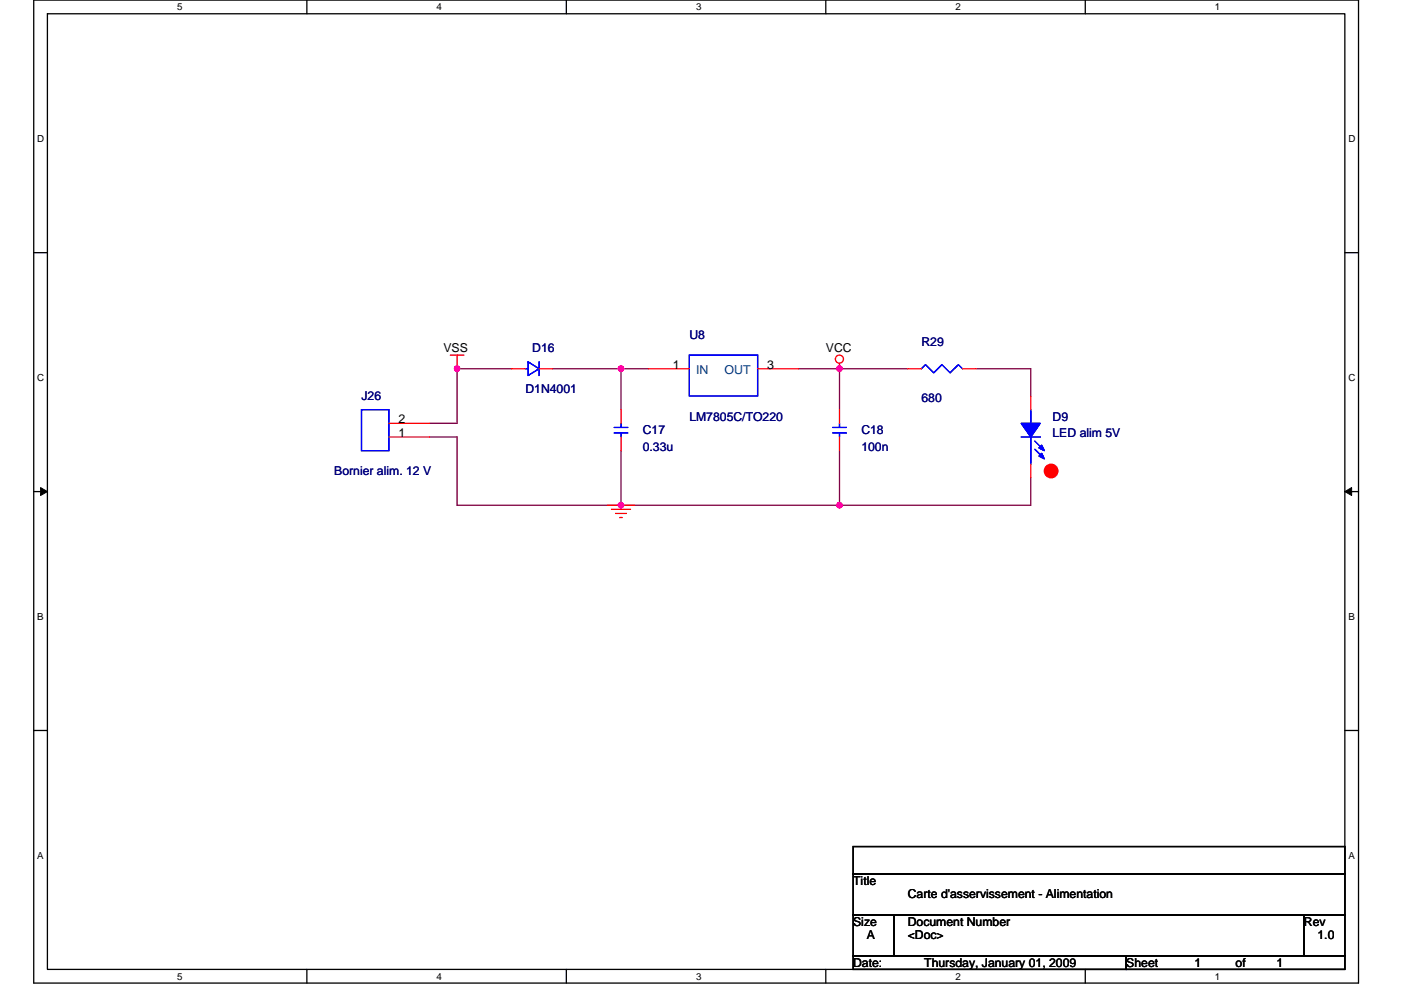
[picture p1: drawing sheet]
<svg xmlns="http://www.w3.org/2000/svg" width="297mm" height="210mm" viewBox="0 0 297 210" stroke-linecap="round" stroke-linejoin="round" font-family="sans-serif">
<path d="M7.2 0h280.8v208.5h-280.8zM10.1 2.9h275v202.7h-275z" fill="none" stroke="#000" stroke-width=".28"/>
<g fill="#fff">
<path d="M37.5 .3h1.2v2.3h-1.2z"/>
<path d="M37.5 205.9h1.2v2.3h-1.2z"/>
</g>
<path d="M65.1 0v2.9M65.1 205.6v2.9" fill="none" stroke="#000" stroke-width=".28"/>
<g fill="#fff">
<path d="M92.6 .3h1.1v2.3h-1.1z"/>
<path d="M92.6 205.9h1.1v2.3h-1.1z"/>
</g>
<path d="M120.1 0v2.9M120.1 205.6v2.9" fill="none" stroke="#000" stroke-width=".28"/>
<g fill="#fff">
<path d="M147.6 .3h1.1v2.3h-1.1z"/>
<path d="M147.6 205.9h1.1v2.3h-1.1z"/>
</g>
<path d="M175.1 0v2.9M175.1 205.6v2.9" fill="none" stroke="#000" stroke-width=".28"/>
<g fill="#fff">
<path d="M202.6 .3h1.1v2.3h-1.1z"/>
<path d="M202.6 205.9h1.1v2.3h-1.1z"/>
</g>
<path d="M230.1 0v2.9M230.1 205.6v2.9" fill="none" stroke="#000" stroke-width=".28"/>
<g fill="#fff">
<path d="M257.6 .3h1.2v2.3h-1.2z"/>
<path d="M257.6 205.9h1.2v2.3h-1.2z"/>
<path d="M7.9 28.3h1.5v2.3h-1.5z"/>
<path d="M285.9 28.3h1.5v2.3h-1.5z"/>
<path d="M7.9 78.9h1.5v2.3h-1.5z"/>
<path d="M285.9 78.9h1.5v2.3h-1.5z"/>
</g>
<path d="M7.2 53.6h2.9M285.1 53.6h2.9" fill="none" stroke="#000" stroke-width=".28"/>
<g fill="#fff">
<path d="M7.9 129.6h1.4v2.3h-1.4z"/>
<path d="M285.9 129.6h1.3v2.3h-1.3z"/>
</g>
<path d="M7.2 104.3h2.9M285.1 104.3h2.9" fill="none" stroke="#000" stroke-width=".28"/>
<path d="M8.6 103.4l1.5 .9-1.5 .8zM285.1 104.3l1.5-.9v1.7z" fill="#000" stroke="#000" stroke-width=".21"/>
<g fill="#fff">
<path d="M7.9 180.3h1.4v2.3h-1.4z"/>
<path d="M285.9 180.3h1.4v2.3h-1.4z"/>
</g>
<path d="M7.2 154.9h2.9M285.1 154.9h2.9M180.9 179.6h104.2v5.7h-104.2zM180.9 185.3h104.2v8.7h-104.2zM180.9 194h8.7v8.7h-8.7zM189.6 194h86.9v8.7h-86.9zM276.5 194h8.6v8.7h-8.6zM180.9 202.7h57.9v2.9h-57.9zM238.8 202.7h46.3v2.9h-46.3z" fill="none" stroke="#000" stroke-width=".28"/>
<g fill="none" stroke="#800040" stroke-width=".28">
<path d="M108.5 78.2h-11.6v11.6h-5.8M117.2 78.2h14.5M131.7 78.2h5.8M131.7 78.2v8.7M169.3 78.2h8.7M178 78.2h14.5M178 78.2v8.7M206.9 78.2h11.6v5.8M91.1 92.7h5.8v14.5h34.8M131.7 95.6v11.6M178 95.6v11.6M131.7 107.2h46.3"/>
<path d="M218.5 101.4v5.8h-40.5"/>
</g>
<g fill="#f0f" stroke="#f0f" stroke-width=".28">
<circle cx="131.7" cy="78.2" r=".57"/>
<circle cx="178" cy="107.1" r=".57"/>
<circle cx="131.7" cy="107.1" r=".57"/>
<circle cx="178" cy="78.2" r=".57"/>
<circle cx="96.9" cy="78.2" r=".57"/>
</g>
<g fill="none" stroke="#f00" stroke-width=".28">
<path d="M95.5 75.3h2.9M96.9 75.3v2.9M108.5 78.2h2.9M114.3 78.2h2.9M137.5 78.2h8.7M160.6 78.2h8.7M178 77v1.2M192.5 78.2h2.9M204.1 78.2h2.8M82.4 92.7h8.7M82.4 89.8h8.7M131.7 86.9v2.9"/>
<path d="M131.7 92.7v2.9M178 86.9v2.9M178 92.7v2.9M218.5 84v2.9M218.5 98.5v2.9M128.8 107.2h5.8M129.6 108h4.1M130.5 108.9h2.3M131.4 109.8h.5"/>
<circle cx="178" cy="76.2" r=".86"/>
</g>
<circle cx="222.9" cy="99.9" r="1.44" fill="#f00" stroke="#f00" stroke-width=".28"/>
<g fill="none" stroke="#00f" stroke-width=".28">
<path d="M111.4 78.2h.6M112 76.8l2.3 1.4-2.3 1.5zM114.3 76.8v2.9M146.2 75.3h14.4v8.7h-14.4zM195.4 78.2l.8-.9 1.8 1.8 1.7-1.8 1.7 1.8 1.8-1.8 .9 .9M76.6 86.9h5.8v8.7h-5.8zM130.2 91.8h2.9M130.2 90.7h2.9M131.7 89.8v.9M131.7 91.8v.9M176.5 91.8h2.9M176.5 90.7h2.9"/>
<path d="M178 89.8v.9M178 91.8v.9M216.5 92.7h4.1M218.5 86.9v2.9M218.5 92.7v5.8M219.4 93.6l1.7 1.7M219.4 95.3l1.7 1.7"/>
</g>
<g fill="#00f" stroke="#00f" stroke-width=".28">
<path d="M216.5 89.8h4.1l-2.1 2.9z" fill-rule="evenodd"/>
<path d="M220.8 96.2l.6 1.1-1.1-.6z" fill-rule="evenodd"/>
<path d="M220.8 94.4l.6 1.2-1.1-.6z" fill-rule="evenodd"/>
<path d="M216.5 89.8h4.1l-2.1 2.9z" fill-rule="evenodd"/>
<path d="M220.8 96.2l.6 1.1-1.1-.6z" fill-rule="evenodd"/>
<path d="M220.8 94.4l.6 1.2-1.1-.6z" fill-rule="evenodd"/>
</g>
<g font-size="2.6" fill="#000080">
<text x="146.2" y="71.8">U8</text>
<text x="112.8" y="74.7">D16</text>
<text x="195.4" y="73.3">R29</text>
<text x="111.4" y="83.4">D1N4001</text>
<text x="76.6" y="84.9">J26</text>
<text x="146.2" y="89.2">LM7805C/TO220</text>
<text x="195.4" y="85.2">680</text>
<text x="223.2" y="89.2">D9</text>
<text x="136.3" y="92.1">C17</text>
<text x="136.3" y="95.6">0.33u</text>
<text x="182.6" y="92.1">C18</text>
<text x="182.6" y="95.6">100n</text>
<text x="223.2" y="92.7">LED alim 5V</text>
<text x="70.9" y="100.8">Bornier alim. 12 V</text>
</g>
<g font-size="2.6">
<text x="94" y="74.7">VSS</text>
<text x="175.1" y="74.7">VCC</text>
<text x="142.7" y="78.2">1</text>
<text x="162.7" y="78.2">3</text>
<text x="84.5" y="89.8">2</text>
<text x="84.5" y="92.7">1</text>
<text x="180.9" y="187.7">Title</text>
<text x="192.5" y="190.6">Carte d'asservissement - Alimentation</text>
<text x="180.9" y="196.4">Size</text>
<text x="192.5" y="196.4">Document Number</text>
<text x="276.5" y="196.4">Rev</text>
<text x="183.8" y="199.3">A</text>
<text x="192.5" y="199.3">&lt;Doc&gt;</text>
<text x="279.3" y="199.3">1.0</text>
<text x="180.9" y="205">Date:</text>
<text x="196" y="205">Thursday, January 01, 2009</text>
<text x="238.8" y="205">Sheet</text>
<text x="253.3" y="205">1</text>
<text x="262" y="205">of</text>
<text x="270.7" y="205">1</text>
</g>
<g font-size="2.6" fill="#004080">
<text x="147.6" y="79.4">IN</text>
<text x="153.6" y="79.4">OUT</text>
</g>
<g font-size="2.1">
<text x="37.5" y="2.2">5</text>
<text x="92.6" y="2.2">4</text>
<text x="147.6" y="2.2">3</text>
<text x="202.6" y="2.2">2</text>
<text x="257.6" y="2.2">1</text>
<text x="7.9" y="30.1">D</text>
<text x="285.9" y="30.1">D</text>
<text x="7.9" y="80.8">C</text>
<text x="285.9" y="80.8">C</text>
<text x="7.9" y="131.4">B</text>
<text x="285.9" y="131.4">B</text>
<text x="7.9" y="182.1">A</text>
<text x="285.9" y="182.1">A</text>
<text x="37.5" y="207.8">5</text>
<text x="92.6" y="207.8">4</text>
<text x="147.6" y="207.8">3</text>
<text x="202.6" y="207.8">2</text>
<text x="257.6" y="207.8">1</text>
</g>
</svg>
